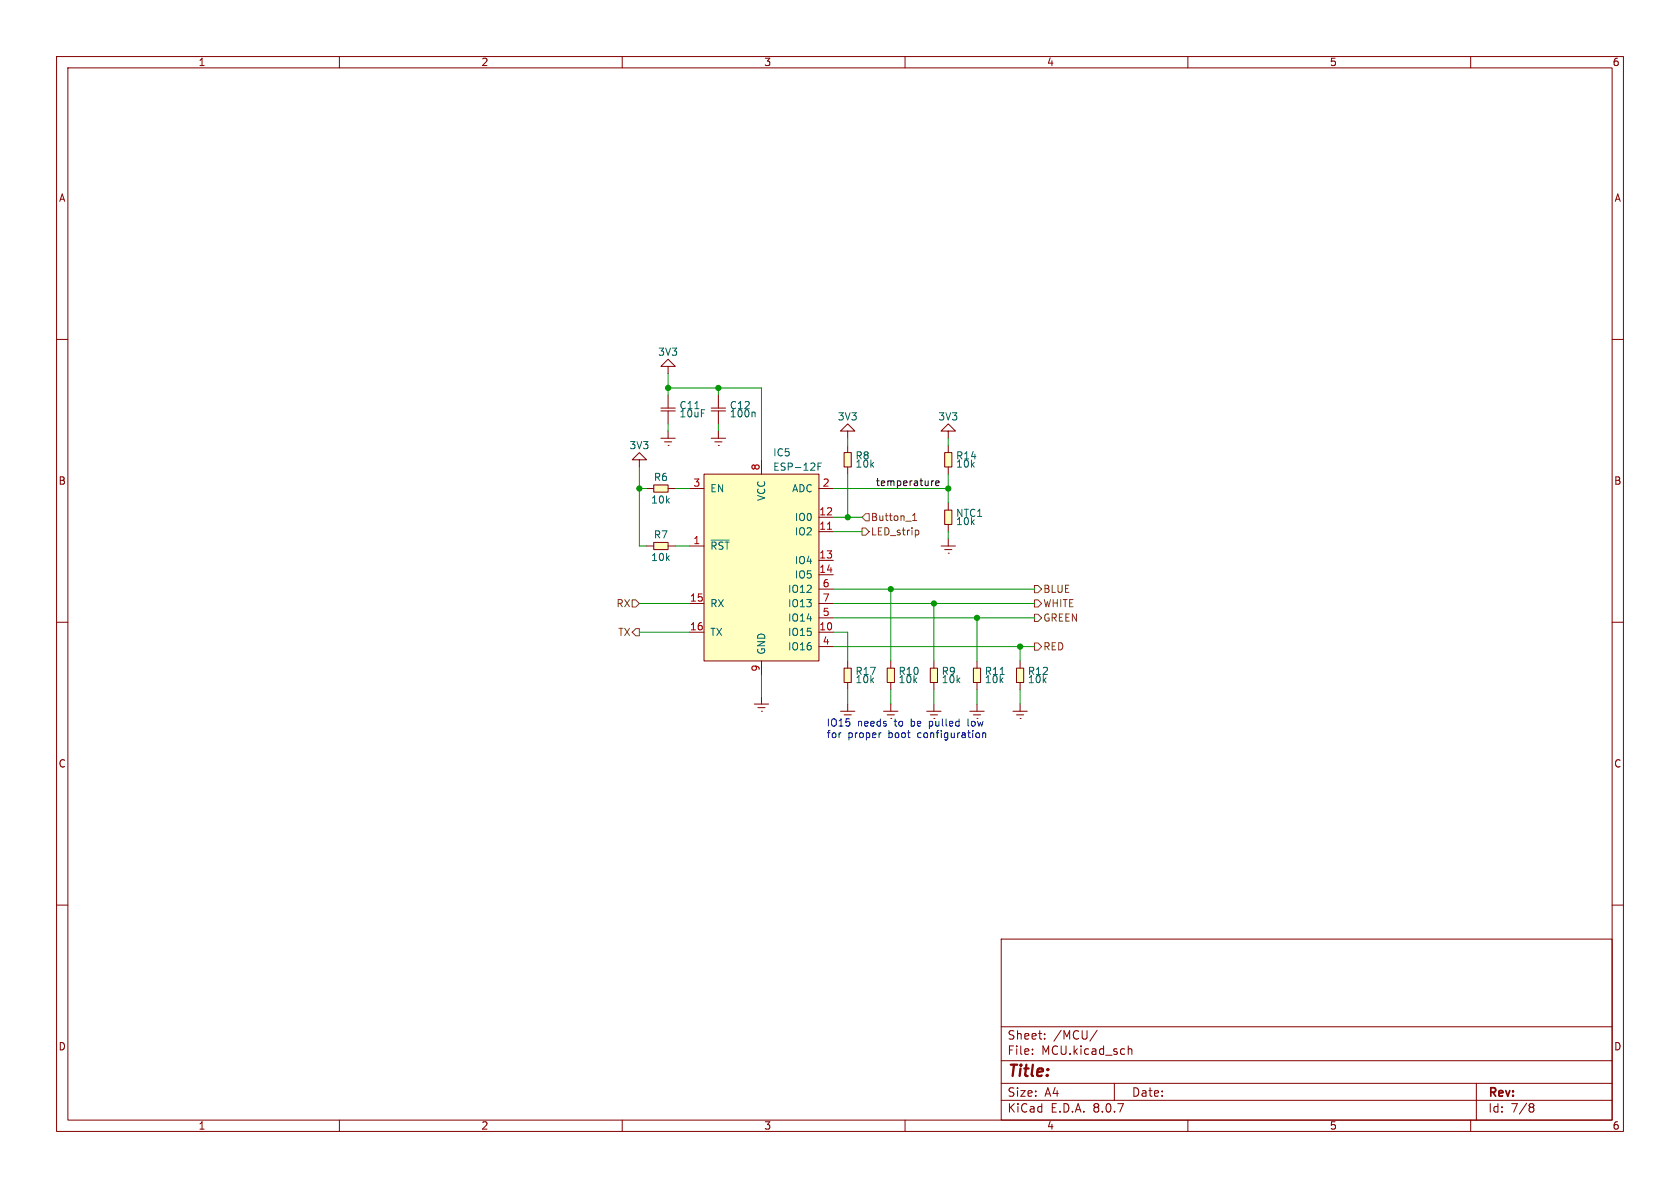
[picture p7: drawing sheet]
<svg xmlns="http://www.w3.org/2000/svg" width="297mm" height="210mm" viewBox="0 0 297 210" stroke-linecap="round" stroke-linejoin="round" font-family="sans-serif">
<g fill="none" stroke="#840000" stroke-width=".18">
<path d="M10 10h277v190h-277zM12 12h273v186h-273zM60 10v2M110 10v2M160 10v2M210 10v2M260 10v2M10 60h2M285 60h2M10 110h2M285 110h2M10 160h2"/>
<path d="M177 166h108v32h-108zM285 160h2M60 198v2M110 198v2M160 198v2M177 194.5h108M177 191.5h108M177 187.5h108M177 181.5h108M182.5 186.3v.1M182.5 185.5v.1M184.7 183.6v.1"/>
<path d="M184.7 182.8v.1M194 182.1l-1.3 2M197 191.5v3M199.5 184.9v1.5M199.5 185.5l.2-.1 .3 .1 .1 .9M210 198v2M260 198v2M261 191.5v6.5M270.6 195.1l.4 .1 .2 .2-.3 .3M270.6 195.7h.3M270.9 195.7l.2 .2 .1 .4-.2 .2-.4 .1"/>
</g>
<path d="M164.5 118.1h1.2v2.6h-1.2z" fill="#ffffc2"/>
<g fill="none" stroke="#840000" stroke-width=".18">
<path d="M116.8 72.6h2.6M116.8 72.1h2.6M118.1 64.8h1.3l-1.3-1.3-1.3 1.3h1.3v1.2M118.1 69.9v2.3M118.1 72.6v2.3M164.5 118.1h1.2v2.6h-1.2zM165.1 116.8v1.3M133.3 124.5h2.6M134 125.1h1.3M134.6 125.7h.1M134.6 123.2v1.3M148.6 125.7h2.5"/>
<path d="M149.2 126.4h1.3M149.9 124.5v1.2M156.2 125.7h2.5M156.8 126.4h1.3M157.5 127h.1M157.5 124.5v1.2M163.8 125.7h2.6M164.5 126.4h1.2M165.1 120.7v1.2M165.1 124.5v1.2M171.4 125.7h2.6M172.1 126.4h1.3"/>
<path d="M172.7 124.5v1.2"/>
</g>
<path d="M167 80h1.3v2.6h-1.3z" fill="#ffffc2"/>
<path d="M167.6 78.7v1.3M167 80h1.3v2.6h-1.3zM167.6 82.6v1.2" fill="none" stroke="#840000" stroke-width=".18"/>
<path d="M167 90.2h1.3v2.5h-1.3z" fill="#ffffc2"/>
<path d="M167 90.2h1.3v2.5h-1.3zM167.6 88.9v1.3M167.6 92.7v1.3" fill="none" stroke="#840000" stroke-width=".18"/>
<path d="M156.8 118.1h1.3v2.6h-1.3z" fill="#ffffc2"/>
<path d="M156.8 118.1h1.3v2.6h-1.3zM157.5 116.8v1.3M157.5 120.7v1.2" fill="none" stroke="#840000" stroke-width=".18"/>
<path d="M115.6 95.9h2.5v1.3h-2.5z" fill="#ffffc2"/>
<path d="M114.3 96.5h1.3M115.6 95.9h2.5v1.3h-2.5zM118.1 96.5h1.3" fill="none" stroke="#840000" stroke-width=".18"/>
<path d="M115.6 85.7h2.5v1.3h-2.5z" fill="#ffffc2"/>
<path d="M114.3 86.4h1.3M115.6 85.7h2.5v1.3h-2.5zM118.1 86.4h1.3" fill="none" stroke="#840000" stroke-width=".18"/>
<path d="M124.5 83.8h20.3v33h-20.3z" fill="#ffffc2"/>
<g fill="none" stroke="#840000" stroke-width=".18">
<path d="M121.9 96.5h2.6M121.9 86.4h2.6M124.5 83.8h20.3v33h-20.3zM134.6 81.3v2.5M144.8 94h2.5M144.8 91.4h2.5M144.8 99.1h2.5M144.8 86.4h2.5M121.9 111.8h2.6M121.9 106.7h2.6M134.6 116.8v2.6M144.8 111.8h2.5"/>
<path d="M144.8 101.6h2.5M144.8 106.7h2.5M144.8 114.3h2.5M144.8 109.2h2.5M144.8 104.1h2.5"/>
</g>
<path d="M125.7 95.5h3.2M144.6 82.5h.4M145.2 81.9h-.6v1.2" fill="none" stroke="#006464" stroke-width=".18"/>
<path d="M146.3 93.6h.7" fill="none" stroke="#a90000" stroke-width=".18"/>
<path d="M149.2 118.1h1.3v2.6h-1.3z" fill="#ffffc2"/>
<path d="M149.2 118.1h1.3v2.6h-1.3zM149.9 116.8v1.3M149.9 120.7v1.2" fill="none" stroke="#840000" stroke-width=".18"/>
<path d="M172.1 118.1h1.3v2.6h-1.3z" fill="#ffffc2"/>
<path d="M172.1 118.1h1.3v2.6h-1.3zM172.7 116.8v1.3M172.7 120.7v1.2" fill="none" stroke="#840000" stroke-width=".18"/>
<path d="M176.8 119.2h.7" fill="none" stroke="#006464" stroke-width=".18"/>
<path d="M179.7 118.1h1.3v2.6h-1.3z" fill="#ffffc2"/>
<g fill="none" stroke="#840000" stroke-width=".18">
<path d="M116.8 77.5h2.6M117.5 78.1h1.2M118.1 78.7h.1M118.1 76.2v1.3M125.7 77.5h2.6M125.7 72.6h2.6M125.7 72.1h2.6M126.4 78.1h1.2M127 78.7h.1M127 69.9v2.3M127 72.6v2.3M127 76.2v1.3"/>
<path d="M167.6 76.2h1.3l-1.3-1.3-1.2 1.3h1.2v1.3M113 81.3h1.3l-1.3-1.3-1.2 1.3h1.2v1.3M166.4 96.5h2.5M167 97.2h1.3M167.6 97.8h.1M167.6 95.3v1.2M179.7 118.1h1.3v2.6h-1.3zM180.3 116.8v1.3M179.1 125.7h2.5M179.7 126.4h1.3M180.3 127h.1M180.3 120.7v1.2"/>
<path d="M180.3 124.5v1.2"/>
</g>
<path d="M133.3 72.8l.2 .2v.7" fill="none" stroke="#006464" stroke-width=".18"/>
<path d="M149.2 80h1.3v2.6h-1.3z" fill="#ffffc2"/>
<path d="M149.9 76.2h1.2l-1.2-1.3-1.3 1.3h1.3v1.3M149.9 78.7v1.3M149.2 80h1.3v2.6h-1.3zM149.9 82.6v1.2" fill="none" stroke="#840000" stroke-width=".18"/>
<path d="M152.4 93.3h.6l.7 .7-.7 .6h-.6zM153 90.8h.7v1.3h-.7l-.6-.7zM161.3 92h.8M161.3 91.1l.4-.4v1.3M161.9 93.7l.4 .1 .1 .2v.4l-.5 .2M111.8 106h.6l.6 .7-.6 .6h-.6zM112.4 111.1h.6v1.3h-.6l-.6-.6zM182.9 106h.6l.6 .7-.6 .6h-.6zM182.9 113.7h.6l.6 .6-.6 .6h-.6zM182.9 108.6h.6l.6 .6-.6 .7h-.6zM182.9 103.5h.6l.6 .6-.6 .7h-.6z" fill="none" stroke="#725600" stroke-width=".18"/>
<path d="M165.1 85l-.3 .1M165.4 85.4l.6-.1v-.2l-.4-.1-.2 .2 .1 .6h.5" fill="none" stroke="#0f0f0f" stroke-width=".18"/>
<path d="M155.8 129.5l-.3 .1M171.1 127.1v1.1l.2 .2M173.1 129.7v.6M173.7 129.7l.2-.2 .3 .1 .1 .8M173.7 129.5v.9" fill="none" stroke="#0000c2" stroke-width=".18"/>
<g fill="none" stroke="#009600" stroke-width=".18">
<path d="M118.1 68.6h16.5v12.7M118.1 66v3.9M118.1 74.9v1.3M127 68.6v1.3M127 74.9v1.3M149.9 77.5v1.2M167.6 77.5v1.2M113 86.4h1.3M113 82.6v13.9h1.3M119.4 86.4h2.5M119.4 96.5h2.5M147.3 86.4h20.3"/>
<path d="M147.3 91.4h5.1M147.3 94h5.1M149.9 83.8v7.6M167.6 83.8v5.1M167.6 94v1.3M113 106.7h8.9M113 111.8h8.9M134.6 119.4v3.8M147.3 109.2h35.6M147.3 114.3h35.6M147.3 111.8h2.6v5M147.3 106.7h35.6"/>
<path d="M147.3 104.1h35.6M157.5 104.1v12.7M165.1 106.7v10.1M172.7 109.2v7.6M180.3 114.3v2.5M149.9 121.9v2.6M157.5 121.9v2.6M165.1 121.9v2.6M172.7 121.9v2.6M180.3 121.9v2.6"/>
</g>
<g fill="#009600" stroke="#009600" stroke-width=".18">
<circle cx="149.9" cy="91.4" r=".46"/>
<circle cx="113" cy="86.4" r=".46"/>
<circle cx="118.1" cy="68.6" r=".46"/>
<circle cx="127" cy="68.6" r=".46"/>
<circle cx="180.3" cy="114.3" r=".46"/>
<circle cx="172.7" cy="109.2" r=".46"/>
<circle cx="165.1" cy="106.7" r=".46"/>
<circle cx="157.5" cy="104.1" r=".46"/>
<circle cx="167.6" cy="86.4" r=".46"/>
</g>
<text font-size="2.8" fill="#840000" x="178" y="190.9">Title:</text>
<g font-size="2.1" fill="#840000">
<text x="178" y="184">Sheet:</text>
<text x="186.2" y="184">/MCU/</text>
<text x="178" y="186.7">File:</text>
<text x="184.1" y="186.7">MCU.kicad_sch</text>
<text x="178" y="196.9">KiCad</text>
<text x="178" y="194.1">Size:</text>
<text x="184.7" y="194.1">A4</text>
<text x="185.7" y="196.9">E.D.A.</text>
<text x="193.3" y="196.9">8.0.7</text>
<text x="200" y="194.1">Date:</text>
<text x="263" y="194.3">Rev:</text>
<text x="263" y="196.9">Id:</text>
<text x="267.1" y="196.9">7/8</text>
</g>
<g font-size="1.8" fill="#840000">
<text x="35" y="11.9">1</text>
<text x="85" y="11.9">2</text>
<text x="135" y="11.9">3</text>
<text x="185" y="11.9">4</text>
<text x="235" y="11.9">5</text>
<text x="285" y="11.9">6</text>
<text x="10.3" y="35.9">A</text>
<text x="285.3" y="35.9">A</text>
<text x="10.3" y="85.9">B</text>
<text x="285.3" y="85.9">B</text>
<text x="10.3" y="135.9">C</text>
<text x="285.3" y="135.9">C</text>
<text x="10.3" y="185.9">D</text>
<text x="285.3" y="185.9">D</text>
<text x="35" y="199.9">1</text>
<text x="85" y="199.9">2</text>
<text x="135" y="199.9">3</text>
<text x="185" y="199.9">4</text>
<text x="235" y="199.9">5</text>
<text x="285" y="199.9">6</text>
</g>
<g font-size="1.8" fill="#006464">
<text x="116.3" y="63.1">3V3</text>
<text x="120" y="72.5">C11</text>
<text x="120" y="74">10uF</text>
<text x="128.9" y="74">100n</text>
<text x="128.9" y="72.5">C12</text>
<text x="148" y="74.5">3V3</text>
<text x="165.8" y="74.5">3V3</text>
<text x="111.2" y="79.6">3V3</text>
<text x="136.6" y="80.9">IC5</text>
<text x="136.6" y="83.4">ESP-12F</text>
<text x="151.1" y="81.4">R8</text>
<text x="151.1" y="82.9">10k</text>
<text x="168.9" y="82.9">10k</text>
<text x="168.9" y="81.4">R14</text>
<text x="115" y="89.2">10k</text>
<text x="115.5" y="85.2">R6</text>
<text x="125.5" y="87.2">EN</text>
<text x="135.5" y="88.7" transform="rotate(-90 135.5 88.7)">VCC</text>
<text x="139.9" y="87.2">ADC</text>
<text x="115.5" y="95.4">R7</text>
<text x="140.4" y="94.8">IO2</text>
<text x="140.4" y="92.3">IO0</text>
<text x="168.9" y="93">10k</text>
<text x="168.9" y="91.6">NTC1</text>
<text x="115" y="99.4">10k</text>
<text x="125.5" y="97.4">~{RST}</text>
<text x="140.4" y="99.9">IO4</text>
<text x="125.5" y="107.5">RX</text>
<text x="139.2" y="105">IO12</text>
<text x="139.2" y="107.5">IO13</text>
<text x="140.4" y="102.5">IO5</text>
<text x="125.5" y="112.6">TX</text>
<text x="139.2" y="112.6">IO15</text>
<text x="139.2" y="110.1">IO14</text>
<text x="135.5" y="115.8" transform="rotate(-90 135.5 115.8)">GND</text>
<text x="139.2" y="115.2">IO16</text>
<text x="151.1" y="119.5">R17</text>
<text x="158.8" y="119.5">R10</text>
<text x="166.4" y="119.5">R9</text>
<text x="174" y="119.5">R11</text>
<text x="181.6" y="119.5">R12</text>
<text x="151.1" y="121">10k</text>
<text x="158.8" y="121">10k</text>
<text x="166.4" y="121">10k</text>
<text x="174" y="121">10k</text>
<text x="181.6" y="121">10k</text>
</g>
<g font-size="1.8" fill="#a90000">
<text x="134.4" y="83.3" transform="rotate(-90 134.4 83.3)">8</text>
<text x="122.5" y="86.1">3</text>
<text x="145.3" y="86.1">2</text>
<text x="144.7" y="93.7">11</text>
<text x="144.7" y="91.2">12</text>
<text x="122.5" y="96.3">1</text>
<text x="144.7" y="98.8">13</text>
<text x="144.7" y="101.3">14</text>
<text x="121.9" y="106.4">15</text>
<text x="145.3" y="103.9">6</text>
<text x="145.3" y="106.4">7</text>
<text x="121.9" y="111.5">16</text>
<text x="144.7" y="111.5">10</text>
<text x="145.3" y="109">5</text>
<text x="134.4" y="118.8" transform="rotate(-90 134.4 118.8)">9</text>
<text x="145.3" y="114">4</text>
</g>
<text font-size="1.8" fill="#0f0f0f" x="154.7" y="86">temperature</text>
<g font-size="1.8" fill="#725600">
<text x="153.9" y="92.3">Button_1</text>
<text x="153.9" y="94.8">LED_strip</text>
<text x="108.9" y="107.5">RX</text>
<text x="184.3" y="107.5">WHITE</text>
<text x="184.3" y="105">BLUE</text>
<text x="109.2" y="112.6">TX</text>
<text x="184.3" y="110.1">GREEN</text>
<text x="184.3" y="115.2">RED</text>
</g>
<g font-size="1.8" fill="#0000c2">
<text x="146" y="128.5">IO15</text>
<text x="146" y="130.6">for</text>
<text x="149.9" y="130.6">proper</text>
<text x="151.6" y="128.5">needs</text>
<text x="157.2" y="130.6">boot</text>
<text x="158.2" y="128.5">to</text>
<text x="161.3" y="128.5">be</text>
<text x="162.5" y="130.6">configuration</text>
<text x="164.7" y="128.5">pulled</text>
<text x="171.7" y="128.5">low</text>
</g>
</svg>
